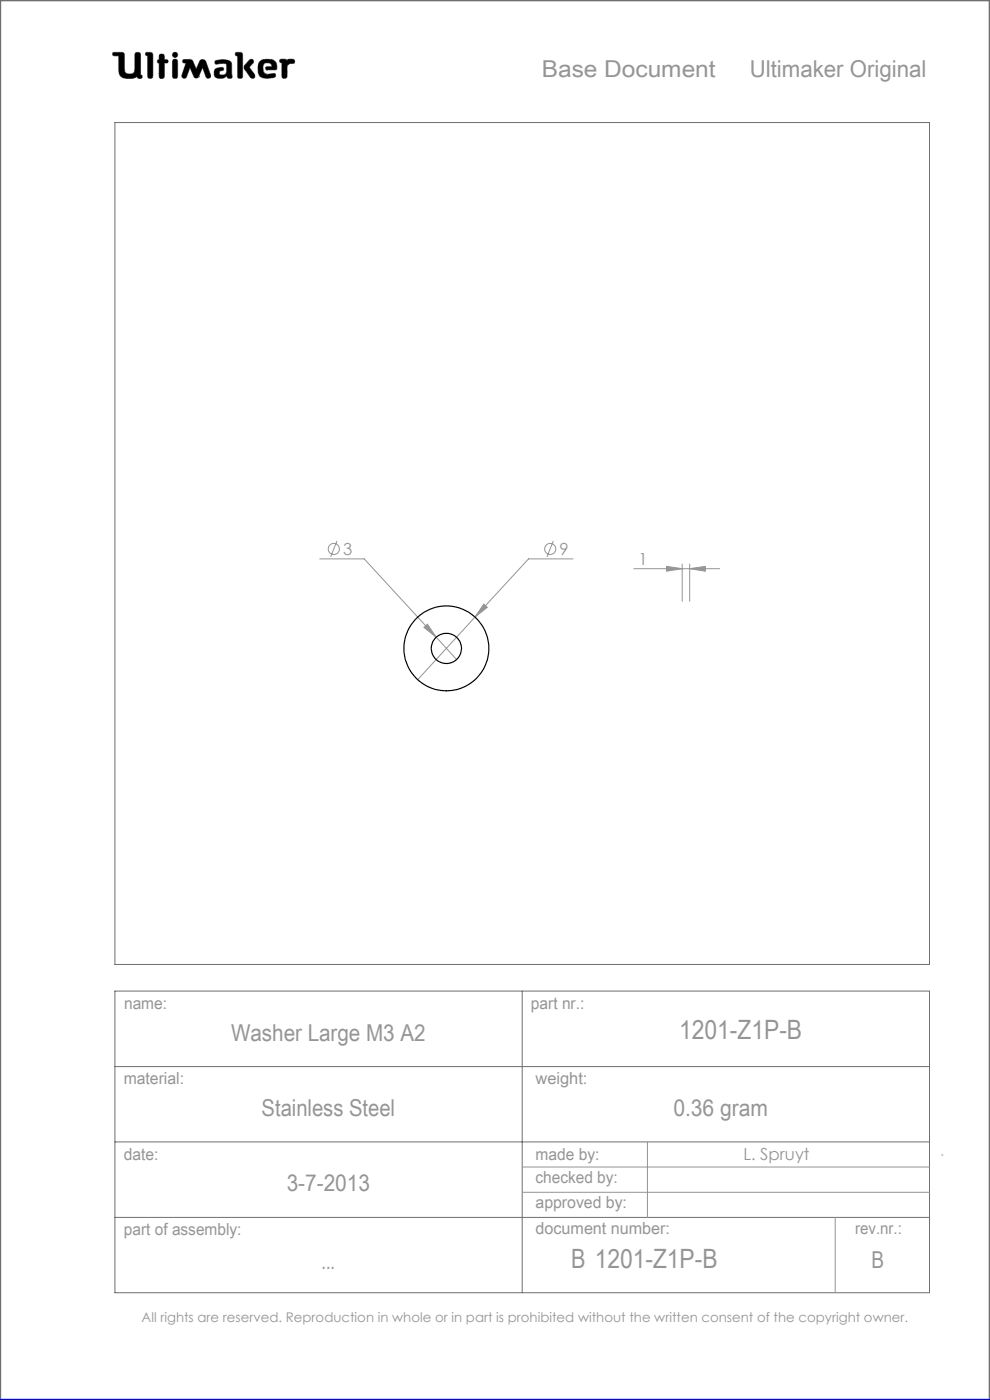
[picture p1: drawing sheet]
<svg xmlns="http://www.w3.org/2000/svg" width="210mm" height="297mm" viewBox="0 0 210 297" stroke-linecap="round" stroke-linejoin="round" font-family="sans-serif">
<g fill="none" stroke="#6f6f6f" stroke-width=".21">
<path d="M24 11.1h1.9l.4 .3 .2 3.9a1.51 1.51 0 0 0 2 0l.2-4a.77 .77 0 0 1 1 0l.1 4.6 .3 .1a.39 .39 0 0 1-.3 .6l-.6-.1-.1-.3a3.8 3.8 0 0 1-3 .3l-.6-.5-.2-.6-.1-3.6h-1a.39 .39 0 0 1-.3-.2 .39 .39 0 0 1 .1-.5zM31 11.1l1.2 .1 .2 .4-.1 4.8a.6 .6 0 0 1-.6 .2 .6 .6 0 0 1-.4-.5v-4.3l-.4-.1zM33.8 12.7v-1.1a.6 .6 0 0 1 .7-.1 .6 .6 0 0 1 .4 .5v.7h.6a.37 .37 0 0 1 0 .6l-.6 .1-.1 3.1a.6 .6 0 0 1-.6 .1 .6 .6 0 0 1-.4-.5v-2.7M33.8 12.7h.1M33.8 13.4h.1M33.8 15.7h.1M33.8 12.7h-.3l-.1 .3v.2l.4 .2M36.7 11.3l.4-.2 .4 .2 .2 .3-.2 .4-.4 .2-.4-.2-.1-.4zM36.8 12.6h.7l.2 .5v3l-.2 .5h-.7l-.2-.5v-3zM38.9 12.7l1.4-.1 .4 .2 .9 1.9 .7-1.6a.73 .73 0 0 1 .7-.5 .73 .73 0 0 1 .7 .5l1 2.8-.1 .5a.53 .53 0 0 1-.5 .2 .53 .53 0 0 1-.4-.3l-.7-2-1 2.1-.4 .2-.4-.2-.9-2.1-.7 2a.54 .54 0 0 1-.5 .3 .54 .54 0 0 1-.5-.2v-.5l.9-2.5-.7-.2zM42.1 16.3h.1M45.6 12.9a3.7 3.7 0 0 1 3.4 .3l.1 .5 .1 2.7a.64 .64 0 0 1-1-.2l-.1-.1a1.93 1.93 0 0 1-2.5 .2 1.32 1.32 0 0 1 .4-1.8l1-.2 .3 .1 .1 .2v.3a.73 .73 0 0 0-.9 .8 .98 .98 0 0 0 1.4 0l.2-.6-.1-1.5a2.59 2.59 0 0 0-2 0l-.4-.2z"/>
<path d="M50 11.1l1.3 .1 .2 .4-.1 4.8a.57 .57 0 0 1-.6 .2 .57 .57 0 0 1-.4-.5v-4.3l-.4-.1zM52.9 12.8l.4-.2 .4 .1 .1 .4-1 1.1 1.2 1.6 .1 .5-.2 .3h-.4a5.9 5.9 0 0 1-1.7-2.2l.1-.6zM55 13.3a2.62 2.62 0 0 1 3.5-.1l.2 1.1-.1 .5h-2l-.2-.1v-.5l1.3-.1-.2-.5a1.24 1.24 0 0 0-1.6 .1l-.1 1.1 .2 .6 .8 .4 1.5-.2 .1 .1v.6a3.8 3.8 0 0 1-3.3-.1 3.2 3.2 0 0 1-.1-2.9zM56.6 14.8h.1M59.4 12.6h1.2l.3 .3a1.21 1.21 0 0 1 1.5-.2v.7l-.9 .1-.6 .4-.1 2.5a.6 .6 0 0 1-.6 .2 .6 .6 0 0 1-.4-.5v-2.8l-.5-.2zM24.4 26h172.8v178.6h-172.8zM24.4 210.3h172.8v63.9h-172.8zM110.8 210.3v63.9M24.4 226.3h172.8M24.4 242.2h172.8M24.4 258.3h172.8"/>
</g>
<path d="M0 297v-297h210v297" fill="none" stroke="#6f6f6f" stroke-width=".5"/>
<g fill="none" stroke="#959595" stroke-width=".21">
<path d="M67.8 118.6h9.5l15.2 16.6M71.5 114.8l-1.4 3.3M117.4 114.8l-1.4 3.3M121.6 118.6h-9.5l-11.3 12.3M144.7 119.7v7.9M146.3 119.7v7.9M89.9 133.1l.8-.7 1.8 2.8zM92.5 135.2l4.3 4.7M100.8 130.9l-12.2 13.3M102.6 128.2l.8 .6-2.6 2.1zM134.4 120.6h18.2M141.4 120.2l3.3 .4-3.3 .6z"/>
<path d="M146.3 120.6l3.3-.4v1zM110.8 247.6h86.4M110.8 252.9h86.4M137.3 242.2v16.1M177.2 258.3v15.9M199.7 245h.3"/>
<circle cx="70.8" cy="116.4" r="1.18"/>
<circle cx="116.7" cy="116.4" r="1.18"/>
</g>
<path d="M0 297h210" fill="none" stroke="#00f" stroke-width=".5"/>
<path d="M45.7 12.9l-.1 .5 .2 .2 1.2-.2 .9 .1 .2 .3-.1 1.4a.84 .84 0 0 1-.6 .7 .84 .84 0 0 1-.9-.3l.1-.4 .4-.2a.36 .36 0 0 0 .4-.4 .36 .36 0 0 0-.4-.3 1.23 1.23 0 0 0-1.6 1 1.07 1.07 0 0 0 .3 1.1 1.07 1.07 0 0 0 1.1 .2h.6l.3-.2a.28 .28 0 0 1 .4-.3 .28 .28 0 0 1 .2 .4 .57 .57 0 0 0 .6 .2 .57 .57 0 0 0 .3-.6l-.1-2.4a1.23 1.23 0 0 0-1.5-1zM50 11.1v.6l.4 .1v4.6l.3 .2h.5l.3-.3v-4.8l-.4-.4zM53 12.7l-1.2 1.3v.5l1.4 2 .6 .1 .2-.2v-.6l-1.2-1.6 1-.9v-.4l-.4-.3zM55.2 12.9a2.9 2.9 0 0 0 .1 3.4l.5 .2 1 .1 1.4-.2 .3-.2-.1-.5-.2-.1-1.4 .2-.6-.2-.3-.4-.1-.5a.99 .99 0 0 1 .7-1.3 .99 .99 0 0 1 1.2 .7l-1.2 .1-.2 .4 .3 .2h1.5a.51 .51 0 0 0 .6-.1 .51 .51 0 0 0 0-.6 1.62 1.62 0 0 0-2-1.5l-1.1 .1zM59.4 12.6l-.1 .6 .5 .1v3l.2 .3h.6l.3-.4v-2.3l.6-.4 .9-.1 .1-.5-.3-.3h-1l-.3 .3-.4-.3zM36.7 12.7l-.1 .3v3.4l.2 .2h.7l.2-.3v-3.4l-.2-.3zM36.6 11.6a.56 .56 0 0 0 1.1 0 .56 .56 0 0 0-1.1 0zM33.8 11.6v1.1l-.4 .2v.4l.4 .1v2.9l.2 .3h.5l.4-.4v-2.8l.7-.1 .1-.4-.3-.2h-.5v-.8l-.2-.4h-.6zM31 11.1l-.1 .6 .4 .1v4.5l.3 .3h.5l.3-.5v-4.7l-.4-.3zM38.8 12.7v.5l.7 .2-.9 2.5 .1 .6 .5 .1 .3-.2 .8-2.1 .9 2.1 .3 .2h.3l.3-.2 .9-2.1 .7 2.1 .6 .2 .4-.2v-.5l-1-2.8-.3-.4h-.7l-.3 .2-.8 1.8-.9-1.9-.4-.2zM24 11.2v.6h1.2v2.7a1.76 1.76 0 0 0 2.2 2.1h.9l.8-.4 .3 .4h.6l.2-.2-.1-.4-.3-.1v-4.4l-.4-.4h-.5l-.3 .4v3.4a.81 .81 0 0 1-1.1 .8h-.1a.86 .86 0 0 1-1-1.1l-.1-3.3-.4-.2z" fill-rule="evenodd" fill="#000"/>
<path d="M102.6 128.2l-1.8 2.7 2.6-2.1zM89.9 133.1l2.6 2.1-1.8-2.8zM146.3 120.6l3.3-.4v1zM141.4 120.2l3.3 .4-3.3 .6z" fill="#959595"/>
<g fill="none" stroke="#000" stroke-width=".25">
<circle cx="94.7" cy="137.5" r="9"/>
<circle cx="94.7" cy="137.6" r="3.2"/>
</g>
<g font-size="5.6" fill="#959595">
<text x="144.1" y="220.3">1201-Z1P-B</text>
<text x="121.1" y="269.1">B 1201-Z1P-B</text>
</g>
<g font-size="4.9" fill="#959595">
<text x="114.9" y="16.3">Base Document</text>
<text x="159" y="16.3">Ultimaker Original</text>
<text x="49" y="220.9">Washer Large M3 A2</text>
<text x="55.5" y="236.7">Stainless Steel</text>
<text x="142.8" y="236.7">0.36 gram</text>
<text x="60.8" y="252.7">3-7-2013</text>
<text x="68.2" y="269.3">...</text>
<text x="184.9" y="269.1">B</text>
</g>
<g font-size="3.5" fill="#959595">
<text x="72.8" y="117.8">3</text>
<text x="118.7" y="117.8">9</text>
<text x="135.4" y="119.9">1</text>
<text x="26.3" y="214.1">name:</text>
<text x="112.6" y="214">part nr.:</text>
<text x="26.2" y="229.9">material:</text>
<text x="113.6" y="229.9">weight:</text>
<text x="26.3" y="246">date:</text>
<text x="113.6" y="246">made by:</text>
<text x="113.6" y="251.1">checked by:</text>
<text x="157.7" y="246.2">L. Spruyt</text>
<text x="113.6" y="256.3">approved by:</text>
<text x="26.3" y="262">part of assembly:</text>
<text x="113.6" y="261.8">document number:</text>
<text x="181.4" y="261.9">rev.nr.:</text>
</g>
<text font-size="2.8" fill="#959595" x="30" y="280.4">All rights are reserved. Reproduction in whole or in part is prohibited without the written consent of the copyright owner.</text>
</svg>
